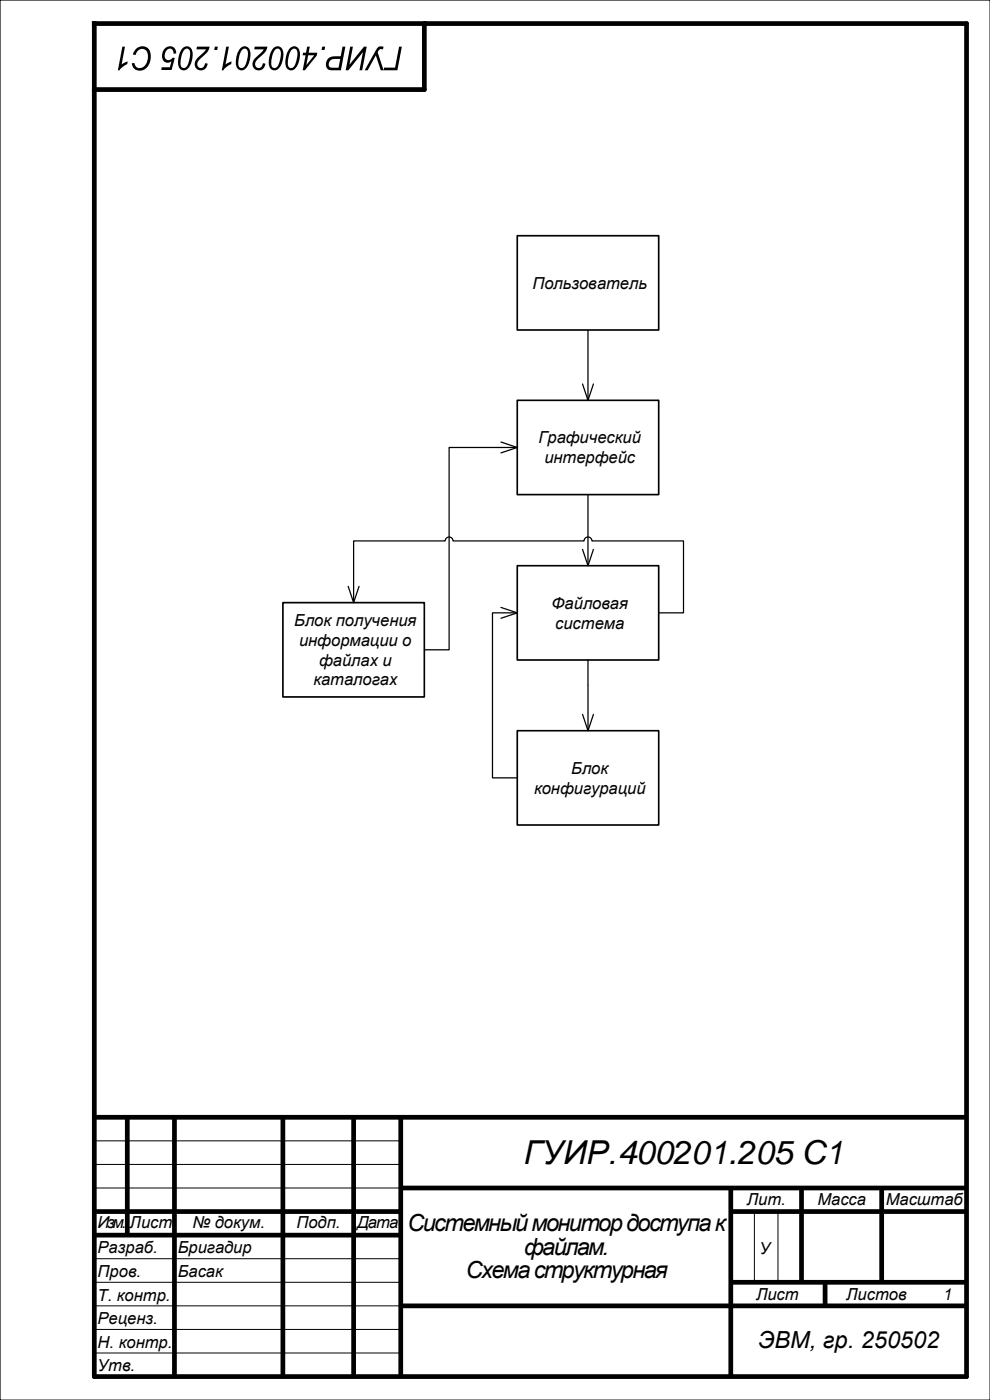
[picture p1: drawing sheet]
<svg xmlns="http://www.w3.org/2000/svg" width="210mm" height="297mm" viewBox="0 0 210 297" stroke-linecap="round" stroke-linejoin="round" font-family="sans-serif">
<path d="M0 0h210v297h-210z" fill="none" stroke="#000" stroke-width=".25"/>
<path d="M20 5h185v287h-185zM90 5v14h-70" fill="none" stroke="#000" stroke-width="1"/>
<g fill="none" stroke="#000" stroke-width="1" stroke-linecap="butt">
<path d="M20 237h185M27 237v25M37 237v55M60 237v55M75 237v55M85 237v55M20 257h65M85 252h120M155 252v40M155 257h50M170 252v20M187 252v20"/>
<path d="M20 262h65M85 277h120M155 272h50M175 272v5"/>
</g>
<path d="M20 242h65M20 247h65M20 252h65M160 257v15M165 257v15M20 267h65M20 272h65M20 277h65M20 282h65M20 287h65" fill="none" stroke="#000" stroke-width=".21"/>
<g fill="#000">
<path d="M45.6 9.9h.6l-.1 .7h-.7zM41.8 9.9h2.7a4.7 4.7 0 0 1-2.1 2.7 .97 .97 0 0 0-.5 1.1 .97 .97 0 0 0 .9 .7l.5-.4 .2-.6 .5 .1a1.41 1.41 0 0 1-1.9 1.3 1.41 1.41 0 0 1-.3-2.3l1.9-2h-2zM38.8 10.2a1.21 1.21 0 0 1 1.4-.3 1.21 1.21 0 0 1 .6 1.2 3.7 3.7 0 0 1-1.5 3.8 1.31 1.31 0 0 1-1.5-1.6 4.7 4.7 0 0 1 1-3.1zM39 10.6a4.6 4.6 0 0 0-.5 3.6 .84 .84 0 0 0 .8 .1 .84 .84 0 0 0 .6-.7l.2-.6a2.4 2.4 0 0 0-.2-2.7h-.5zM35 10.2a1.35 1.35 0 0 1 1.6-.3 1.35 1.35 0 0 1 .8 1.4l-.6 .1a.87 .87 0 0 0-.7-1.1 .87 .87 0 0 0-1 .8 .98 .98 0 0 0-.1 1.1 .98 .98 0 0 0 1 .5l.6-.5 .5 .1-.7 2.5h-2.2l.1-.5h1.7l.4-1.3a1.24 1.24 0 0 1-1.6 .1 1.24 1.24 0 0 1-.4-1.5l.2-.8zM28.7 10.5a1.84 1.84 0 0 1 2.2-.5 1.84 1.84 0 0 1 1.1 2 2.61 2.61 0 0 1-2.7 3l-.6-.2-.6-.7-.1-.7h.5a1.24 1.24 0 0 0 1.1 1.1 1.24 1.24 0 0 0 1.3-.9 2.27 2.27 0 0 0-.3-3.1 1.42 1.42 0 0 0-1.8 1.2l-.6-.1zM25.9 9.9h.6l-.7 3.8 1.3-.7-.1 .6-1.1 .7-.6 .6h-.3z"/>
<path d="M65.1 9.9h.6l-.2 1.3h1.8l-.1 .6-2.5 3.1h-.5l.6-3.2h-.6l.1-.5h.6zM65.4 11.7l-.4 2.1 1.6-2.1zM61.5 10.2a1.21 1.21 0 0 1 1.4-.3 1.21 1.21 0 0 1 .7 1.2 3.7 3.7 0 0 1-1.5 3.8 1.31 1.31 0 0 1-1.6-1.6 4.7 4.7 0 0 1 1-3.1zM61.8 10.6a4.6 4.6 0 0 0-.6 3.6 .84 .84 0 0 0 .9 .1 .84 .84 0 0 0 .5-.7l.2-.6a2.4 2.4 0 0 0-.2-2.7h-.4zM58 10.2a1.21 1.21 0 0 1 1.4-.3 1.21 1.21 0 0 1 .7 1.2 3.7 3.7 0 0 1-1.6 3.8 1.31 1.31 0 0 1-1.5-1.6 4.7 4.7 0 0 1 1-3.1zM58.3 10.6a4.6 4.6 0 0 0-.6 3.6 .84 .84 0 0 0 .9 .1 .84 .84 0 0 0 .5-.7l.2-.6a2.4 2.4 0 0 0-.2-2.7h-.4zM54 9.9h2.7a4.7 4.7 0 0 1-2.1 2.7 .97 .97 0 0 0-.5 1.1 .97 .97 0 0 0 1 .7l.5-.4 .2-.6 .5 .1a1.41 1.41 0 0 1-2 1.3 1.41 1.41 0 0 1-.3-2.3l1.9-2h-2zM51 10.2a1.21 1.21 0 0 1 1.4-.3 1.21 1.21 0 0 1 .7 1.2 3.7 3.7 0 0 1-1.5 3.8 1.31 1.31 0 0 1-1.6-1.6 4.7 4.7 0 0 1 1-3.1zM51.3 10.6a4.6 4.6 0 0 0-.6 3.6 .84 .84 0 0 0 .9 .1 .84 .84 0 0 0 .5-.7l.2-.6a2.4 2.4 0 0 0-.2-2.7h-.4zM48 9.9h.5l-.7 3.8 1.3-.7-.1 .6-1 .7-.6 .6h-.4z"/>
<path d="M84.6 9.9h.6l-.9 5h-2.9l.1-.6h2.3zM80.2 10l.5-.2 .6 .1-.1 .6h-.6l-.5 .6 1.3 3.8h-.6l-1.1-3.2-1.7 3.2h-.7zM74.3 9.9h.6l-.8 3.8 3.1-3.8h.6l-1 5h-.6l.8-3.8-3.1 3.8h-.6zM69.6 12.4l.9-.4 1.8-.1 .3-2h.6l-.9 5h-1.9a1.4 1.4 0 0 1-1.3-1 1.4 1.4 0 0 1 .5-1.5zM70 12.9a.83 .83 0 0 0-.3 1 .83 .83 0 0 0 1 .5h1.1l.4-1.9-1.7 .1zM68.3 9.9h.7l-.2 .7h-.6z"/>
</g>
<path d="M109.7 84.9h30v20h-30z" fill-rule="evenodd" fill="#fff"/>
<path d="M109.7 84.9h30v20h-30z" fill="none" stroke="#000" stroke-width=".35"/>
<path d="M124.7 70v14.9M123.6 81.5l1.1 3.4 1.2-3.4" fill="none" stroke="#000" stroke-width=".26"/>
<path d="M109.7 120h30v20h-30z" fill-rule="evenodd" fill="#fff"/>
<path d="M109.7 120h30v20h-30z" fill="none" stroke="#000" stroke-width=".35"/>
<path d="M60 127.8h30v20h-30z" fill-rule="evenodd" fill="#fff"/>
<path d="M60 127.8h30v20h-30z" fill="none" stroke="#000" stroke-width=".35"/>
<path d="M109.7 155h30v20h-30z" fill-rule="evenodd" fill="#fff"/>
<path d="M109.7 155h30v20h-30z" fill="none" stroke="#000" stroke-width=".35"/>
<path d="M109.7 50h30v20h-30z" fill-rule="evenodd" fill="#fff"/>
<path d="M109.7 50h30v20h-30z" fill="none" stroke="#000" stroke-width=".35"/>
<path d="M106.2 93.8l3.5 1.1-3.5 1.2M109.7 94.9h-14.4v42.9h-5.3M123.6 116.5l1.1 3.5 1.2-3.5M124.7 104.9v15.1M73.8 124.4l1.2 3.4 1.2-3.4M75 127.8v-13.1h19.4a.83 .83 0 0 1 .9-.8 .83 .83 0 0 1 .8 .8h27.8a.83 .83 0 0 1 .8-.8 .83 .83 0 0 1 .8 .8h19.5v15.3h-5.3M106.2 128.8l3.5 1.2-3.5 1.2M109.7 130h-5.2v35h5.2M124.7 140v15M123.6 151.5l1.1 3.5 1.2-3.5" fill="none" stroke="#000" stroke-width=".26"/>
<text font-size="7" x="111.1" y="247">ГУИР.400201.205 C1</text>
<g font-size="5">
<text x="86.4" y="261.1">Системный монитор доступа к</text>
<text x="111.2" y="266.1">файлам.</text>
<text x="98.8" y="271.1">Схема структурная</text>
<text x="160.8" y="286">ЭВМ, гр. 250502</text>
</g>
<g font-size="3.5">
<text x="112.9" y="61.2">Пользователь</text>
<text x="114.2" y="94.1">Графический</text>
<text x="115.5" y="98.3">интерфейс</text>
<text x="117" y="129.1">Файловая</text>
<text x="62.4" y="132.8">Блок получения</text>
<text x="63.4" y="137">информации о</text>
<text x="117.8" y="133.3">система</text>
<text x="67.7" y="141.2">файлах и</text>
<text x="66.5" y="145.4">каталогах</text>
<text x="121.2" y="164.2">Блок</text>
<text x="113.3" y="168.4">конфигураций</text>
<text x="158.4" y="255.6">Лит.</text>
<text x="173.4" y="255.6">Масса</text>
<text x="187.9" y="255.6">Масштаб</text>
<text x="20.7" y="260.6">Изм.</text>
<text x="27.5" y="260.6">Лист</text>
<text x="40.8" y="260.6">№ докум.</text>
<text x="62.9" y="260.6">Подп.</text>
<text x="75.7" y="260.6">Дата</text>
<text x="20.7" y="265.9">Разраб.</text>
<text x="37.7" y="265.9">Бригадир</text>
<text x="161.1" y="265.9">У</text>
<text x="20.7" y="270.9">Пров.</text>
<text x="20.7" y="275.9">Т. контр.</text>
<text x="37.7" y="270.9">Басак</text>
<text x="160.4" y="275.8">Лист</text>
<text x="179.5" y="275.8">Листов</text>
<text x="199.9" y="275.8">1</text>
<text x="20.7" y="280.9">Реценз.</text>
<text x="20.7" y="285.9">Н. контр.</text>
<text x="20.7" y="290.9">Утв.</text>
</g>
</svg>
